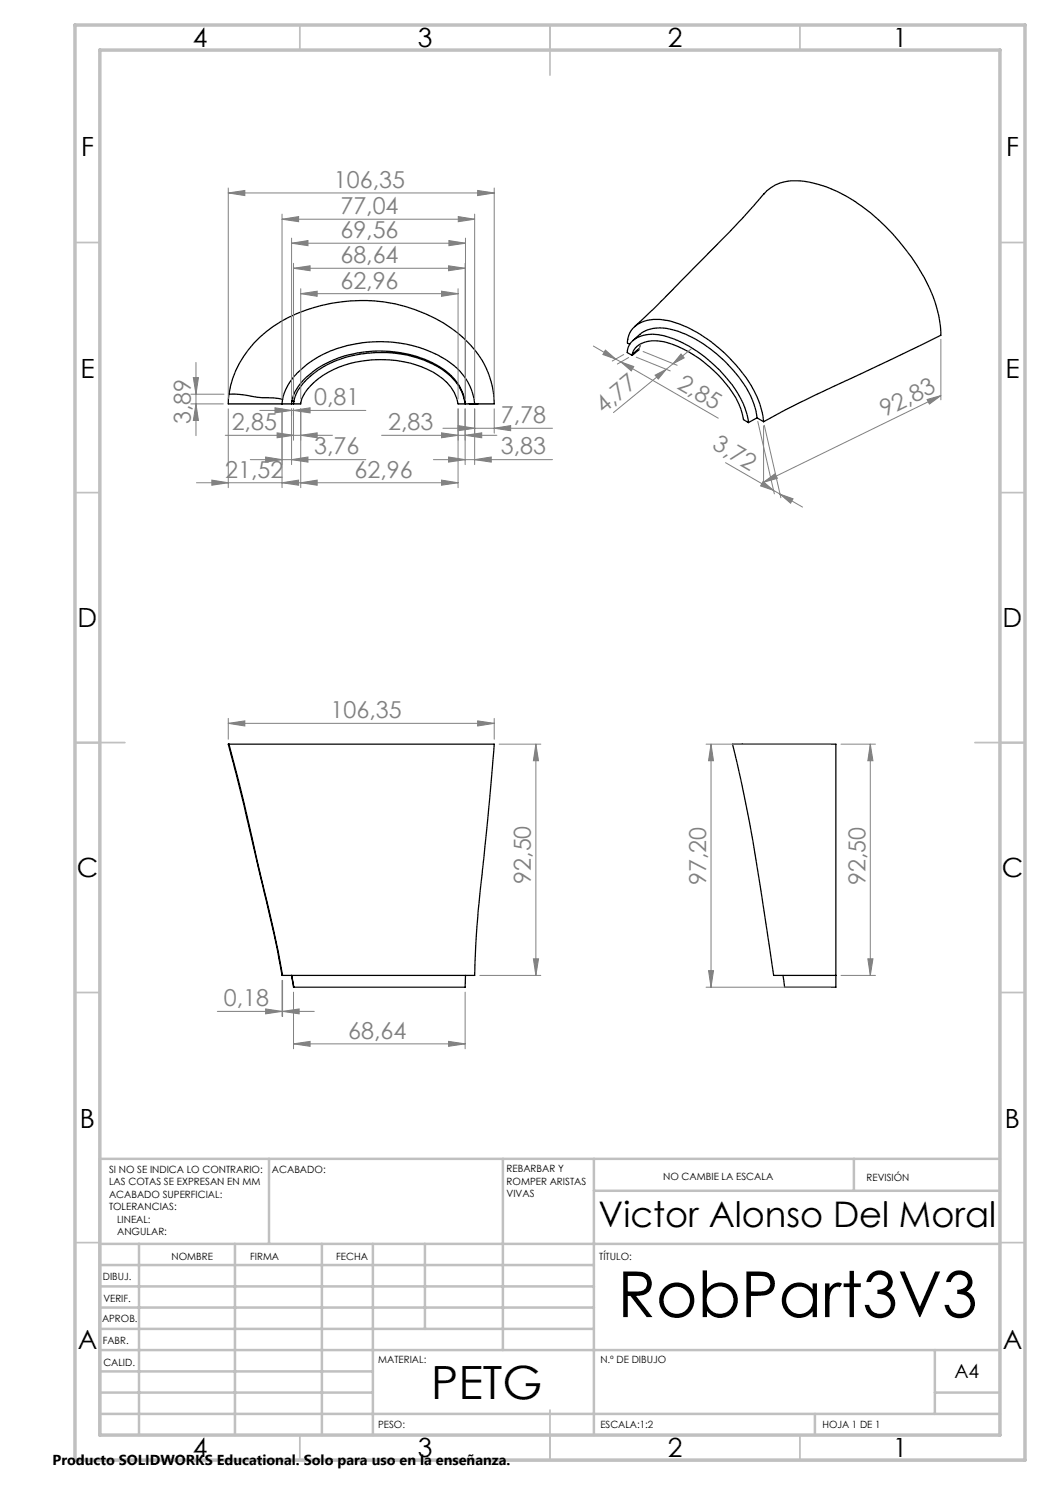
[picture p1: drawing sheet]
<svg xmlns="http://www.w3.org/2000/svg" width="210mm" height="297mm" viewBox="0 0 210 297" stroke-linecap="round" stroke-linejoin="round" font-family="sans-serif">
<g fill="none" stroke="#000" stroke-width=".25">
<path d="M152.8 38.8l-.3 .3a258.5 258.5 0 0 1-16.3 17.1l-5.4 5.5-3.9 3.6M152.8 38.8a8.6 8.6 0 0 1 7.4-2.6 27.9 27.9 0 0 1 14 6.4 42.1 42.1 0 0 1 12.9 18.1l.6 2.4 .4 2 .1 2-28.2 13.4-7.3 3.8M45.8 78.8l-.2 2h10.8M45.8 78.8a20.9 20.9 0 0 1 10.3-14.5 32.2 32.2 0 0 1 35.9 2.7 17.9 17.9 0 0 1 6.8 13.8h-3.9M45.8 78.8l2 .1a39.7 39.7 0 0 0 7.9 .8l.8 .2M56.5 79.9a12.3 12.3 0 0 1 5.6-7.5l1.6-1a26.2 26.2 0 0 1 25.4 .5 11.9 11.9 0 0 1 5.8 8.9M56.5 79.9l-.1 .9M125.9 68.9l-.4-.3a5.1 5.1 0 0 1 5.5-4.7 14.4 14.4 0 0 1 7.4 2.1 30.3 30.3 0 0 1 13.3 14l.7 2.4 .3 1.9M126.4 71.1l-1-.6a4.1 4.1 0 0 1 4.1-3.6 12.1 12.1 0 0 1 6.1 1.2 28.2 28.2 0 0 1 12.5 11.6l1.1 2.6 .5 2.2M126.5 70.9a3.4 3.4 0 0 1 3.1-2.6 11 11 0 0 1 7 1.5 25.8 25.8 0 0 1 11.1 10.9l.5 1.1 .5 2.1 1 .6M126.5 70.9l-.1 .2M126.6 68.1a7.3 7.3 0 0 1 8.5-2 27.2 27.2 0 0 1 15.4 14l.7 2.1 .2 1.4"/>
<path d="M127.8 70l-1.4 1.1M127.8 69.7l-1.3 1.2M56.4 80.8h3.7a6.5 6.5 0 0 1 2.7-4.3 20.3 20.3 0 0 1 14.9-4.5 18.4 18.4 0 0 1 11.7 4.5 8 8 0 0 1 2.2 4.3h1.4M58.3 80.2a10.5 10.5 0 0 1 4.5-6 23.9 23.9 0 0 1 26-.3 9.7 9.7 0 0 1 4.3 6.9M58.3 80.2l.5 .1M58.3 80.2v.6M58.8 80.3a11 11 0 0 1 5.4-6.6 21.4 21.4 0 0 1 9.4-3.1 23.8 23.8 0 0 1 14.8 3.3 9.9 9.9 0 0 1 4.6 6.9M58.8 80.3l-.1 .5M93 80.8h.1M93.1 80.8h1.8M93.8 80.8h1.8M151.4 83.6l-1.7 .9"/>
<path d="M151.4 83.6l1.3 .7M45.8 148.8h53l-.9 11.4-1.6 15.6a192.3 192.3 0 0 0-1.4 19.3h-38.4M45.8 148.8l3 11.7 3.7 16.1a253.2 253.2 0 0 1 4 18.5M45.8 148.8h-.2l3.2 12.2 1.5 6.8a603.3 603.3 0 0 1 6.1 27.3h.1M146.5 148.8h20.7v46.3h-12.5a530.1 530.1 0 0 0-7.3-42.6zM148.4 148.8h.1M58.3 195.1l.5 2.3zM93.1 195.1l-.1 2.3h-34.2M156.6 195.1l.3 2.3h10.3v-2.3"/>
</g>
<path d="M128.2 68.8l-.4 1.2 .3-1.1" fill="none" stroke="#0080c0" stroke-width=".2"/>
<g fill="none" stroke="#808080" stroke-width=".2">
<path d="M45.6 38.6l3.4-.5v1zM45.6 37.6v42.2M45.6 38.6h53.2M95.5 38.1l3.3 .5-3.3 .5zM98.8 37.6v42.2M56.4 43.8l3.3-.5v1zM56.4 42.8v37M56.4 43.8h38.5M58.3 48.6l3.3-.5v1zM58.3 47.6v32.2M58.3 48.6h34.8M58.7 53.7l3.3-.5v.9z"/>
<path d="M58.7 52.7v27.1M58.7 53.7h34.3M60.1 58.7l3.3-.5v1.1zM60.1 57.7v22.1M60.1 58.7h31.5M88.3 58.2l3.3 .5-3.3 .6zM89.7 53.2l3.3 .5-3.3 .4zM89.8 48.1l3.3 .5-3.3 .5zM91.6 57.7v22.1M91.7 43.3l3.2 .5-3.2 .5zM93 52.7v27.1M93.1 47.6v32.2"/>
<path d="M94.9 42.8v37M38.2 78.8h6.6M38.7 75.5h1l-.5 3.3zM39.2 72.5v14.6M118.7 69.2l4.5 2.6M121.1 70l2.1 1.8-2.6-.9zM123.2 71.8l1 .6M124.2 72.4l2.6 .9-.5 .9zM124.2 72.4l19.5 11.2M124.7 70.9l-2.3 1.3M125.7 71.5l-2.2 1.3M127.2 71.4l6.9 2.8"/>
<path d="M128.6 70.3l6.8 2.8M131 75l2.2-1.1-1.5 1.9zM136.2 70.8l.6 .8-2.2 1.1zM138.3 69.7l-15.6 12.8M185.4 79.9l2.8-.8-2.3 1.7zM188.2 67.9v12.1M188.2 79.1l-35.5 17.3M38.2 80.8h6.5M39.2 80.8l.5 3.3h-1zM39.3 96.6h52.3M42.4 96l3.2 .6-3.2 .4zM45 87.1h21.5"/>
<path d="M45.6 81.8v15.7M50.1 91.9h23.1M52 82.1h21.2M53.1 91.4l3.3 .5-3.3 .5zM55 81.6l3.3 .5-3.3 .5zM55.4 86.6l3.3 .5-3.3 .5zM56.4 96.6l3.3-.6v1zM56.4 81.8v15.7M58.3 91.9l3.3-.5v1zM58.3 81.8v11.1M58.7 82.1l3.3-.5v1zM58.7 81.8v6.2"/>
<path d="M60.1 96.6l3.3-.6v1zM60.1 87.1l3.3-.5v1zM60.1 81.8v15.7M76.3 87.1h23.1M86.7 91.9h23.8M88.3 86.6l3.3 .5-3.3 .5zM88.3 96l3.3 .6-3.3 .4zM88.6 85.7h21.9M89.7 91.4l3.3 .5-3.3 .5zM91.6 81.8v15.7M91.7 85.1l3.2 .6-3.2 .4zM93 87.1l3.3-.5v1z"/>
<path d="M93 81.8v11.1M94.9 91.9l3.3-.5v1zM94.9 81.8v11.1M98.8 85.7l3.3-.6v1zM98.8 81.8v4.8M145.1 92.5l10.9 6.3M151.6 84.3l3.3 14.5M152.6 96.3l2.1 1.8-2.6-.9zM152.7 96.4l2.3-1.6 .5 .9zM152.7 85.2v12.1M152.9 85.1l3.3 14.5M156 98.8l2.6 1-.5 .8z"/>
<path d="M156 98.8l4.5 2.6M45.6 144.7l3.4-.5v1zM45.6 143.7v4.1M45.6 144.7h53.2M95.5 144.2l3.3 .5-3.3 .5zM98.8 143.7v4.1M99.8 148.8h8.4M107.2 148.8l.5 3.3h-1zM107.2 148.8v46.3M141.2 148.8h25M142.2 148.8l.5 3.3h-1zM142.2 148.8v48.6"/>
<path d="M168.2 148.8h6.9M174.1 148.8l.5 3.3h-1zM174.1 148.8v46.3M56.4 196.1v7.2M56.5 196.1v7.2M58.7 198.4v11.4M93 198.4v11.4M96 195.1h12.2M106.7 191.8h1l-.5 3.3zM141.2 197.4h25M141.7 194.1h1l-.5 3.3zM168.2 195.1h6.9"/>
<path d="M173.6 191.8h1l-.5 3.3zM43.5 202.3h19.4M53.1 201.8l3.3 .5-3.3 .5zM56.5 202.3l3.3-.5v1zM58.7 208.8l3.3-.5v1zM58.7 208.8h34.3M89.7 208.3l3.3 .5-3.3 .5z"/>
</g>
<g fill="none" stroke="#c0c0c0" stroke-width=".35">
<path d="M60 5v5M110 5v10M160 5v5M15 48.5h5M200 48.5h5M15 98.5h5M200 98.5h5M15 148.5h10M195 148.5h10M15 198.5h5M200 198.5h5M15 248.5h5"/>
<path d="M200 248.5h5M60 287v5M110 282v10M160 287v5"/>
</g>
<g fill="none" stroke="#c0c0c0" stroke-width=".5">
<path d="M53.8 231.8v17M100.6 231.8v38.2M118.8 231.8v55.2M118.8 238.2h81.2M170.8 231.8v6.4M200 231.8h-180v55.2M20 248.8h180M20 257.3h98.8M20 253h98.8M27.8 248.8v38.2M47 248.8v38.2M64.4 248.8v38.2"/>
<path d="M74.6 248.8v38.2M85 248.8v17M20 265.8h98.8M20 261.5h98.8M20 278.5h54.6M20 274.3h54.6M20 270h180M187 278.5h13M187 270v12.8M20 282.8h180M163 282.8v4.2"/>
</g>
<path d="M15 5h190v287h-190zM20 10h180v277h-180z" fill="none" stroke="#c0c0c0" stroke-width=".7"/>
<g fill="#808080">
<path d="M42.4 96l3.2 .6-3.2 .4zM56.4 96.6l3.3-.6v1zM91.7 85.1l3.2 .6-3.2 .4zM98.8 85.7l3.3-.6v1zM45.6 38.6l3.4-.5v1zM95.5 38.1l3.3 .5-3.3 .5zM56.4 43.8l3.3-.5v1zM91.7 43.3l3.2 .5-3.2 .5z"/>
<path d="M45.6 144.7l3.4-.5v1zM95.5 144.2l3.3 .5-3.3 .5z"/>
<path d="M53.1 91.4l3.3 .5-3.3 .5zM58.3 91.9l3.3-.5v1z"/>
<path d="M58.7 208.8l3.3-.5v1zM89.7 208.3l3.3 .5-3.3 .5z"/>
<path d="M55 81.6l3.3 .5-3.3 .5zM58.7 82.1l3.3-.5v1z"/>
<path d="M89.7 91.4l3.3 .5-3.3 .5zM94.9 91.9l3.3-.5v1z"/>
<path d="M88.3 86.6l3.3 .5-3.3 .5zM93 87.1l3.3-.5v1z"/>
<path d="M152.7 96.4l2.3-1.6 .5 .9zM185.4 79.9l2.8-.8-2.3 1.7z"/>
<path d="M136.2 70.8l.6 .8-2.2 1.1zM131 75l2.2-1.1-1.5 1.9z"/>
<path d="M106.7 191.8h1l-.5 3.3zM107.2 148.8l.5 3.3h-1z"/>
<path d="M173.6 191.8h1l-.5 3.3zM174.1 148.8l.5 3.3h-1z"/>
<path d="M38.7 75.5h1l-.5 3.3zM39.2 80.8l.5 3.3h-1z"/>
<path d="M142.2 148.8l.5 3.3h-1zM141.7 194.1h1l-.5 3.3z"/>
<path d="M121.1 70l2.1 1.8-2.6-.9zM124.2 72.4l2.6 .9-.5 .9z"/>
<path d="M152.6 96.3l2.1 1.8-2.6-.9zM156 98.8l2.6 1-.5 .8z"/>
<path d="M60.1 96.6l3.3-.6v1zM88.3 96l3.3 .6-3.3 .4zM60.1 58.7l3.3-.5v1.1zM88.3 58.2l3.3 .5-3.3 .6z"/>
<path d="M58.7 53.7l3.3-.5v.9zM89.7 53.2l3.3 .5-3.3 .4z"/>
<path d="M58.3 48.6l3.3-.5v1zM89.8 48.1l3.3 .5-3.3 .5z"/>
<path d="M55.4 86.6l3.3 .5-3.3 .5zM60.1 87.1l3.3-.5v1z"/>
<path d="M53.1 201.8l3.3 .5-3.3 .5zM56.5 202.3l3.3-.5v1z"/>
</g>
<text font-size="12.7" x="123.5" y="263.4">RobPart3V3</text>
<text font-size="9.2" x="86.2" y="279.8">PETG</text>
<text font-size="7.1" x="119.7" y="245.3">Victor Alonso Del Moral</text>
<g font-size="5.3">
<text x="38.5" y="9.5">4</text>
<text x="83.5" y="9.5">3</text>
<text x="133.5" y="9.5">2</text>
<text x="178.5" y="9.5">1</text>
<text x="16.2" y="31.2">F</text>
<text x="201.2" y="31.2">F</text>
<text x="16.1" y="75.5">E</text>
<text x="201.1" y="75.5">E</text>
<text x="15.5" y="125.5">D</text>
<text x="200.5" y="125.5">D</text>
<text x="15.4" y="175.5">C</text>
<text x="200.4" y="175.5">C</text>
<text x="16" y="225.5">B</text>
<text x="201" y="225.5">B</text>
<text x="15.5" y="269.7">A</text>
<text x="200.5" y="269.7">A</text>
<text x="38.5" y="291.5">4</text>
<text x="83.5" y="291.5">3</text>
<text x="133.5" y="291.5">2</text>
<text x="178.5" y="291.5">1</text>
</g>
<g font-size="4.7" fill="#808080">
<text x="66.8" y="37.6">106,35</text>
<text x="68.1" y="42.8">77,04</text>
<text x="68.1" y="47.6">69,56</text>
<text x="68.1" y="52.6">68,64</text>
<text x="68.1" y="57.7">62,96</text>
<text x="135.2" y="77.6" transform="rotate(30 135.2 77.6)">2,85</text>
<text x="62.8" y="81">0,81</text>
<text x="120.7" y="82.8" transform="rotate(-39 120.7 82.8)">4,77</text>
<text x="177" y="83.5" transform="rotate(-26 177 83.5)">92,83</text>
<text x="38.2" y="84.9" transform="rotate(-90 38.2 84.9)">3,89</text>
<text x="46.3" y="86">2,85</text>
<text x="77.6" y="86">2,83</text>
<text x="100.2" y="84.6">7,78</text>
<text x="142.3" y="89.7" transform="rotate(30 142.3 89.7)">3,72</text>
<text x="45.1" y="95.5">21,52</text>
<text x="62.8" y="90.9">3,76</text>
<text x="70.9" y="95.5">62,96</text>
<text x="100.2" y="90.9">3,83</text>
<text x="66.1" y="143.7">106,35</text>
<text x="106.2" y="176.8" transform="rotate(-90 106.2 176.8)">92,50</text>
<text x="141.2" y="177" transform="rotate(-90 141.2 177)">97,20</text>
<text x="173.1" y="177" transform="rotate(-90 173.1 177)">92,50</text>
<text x="44.8" y="201.2">0,18</text>
<text x="69.6" y="207.7">68,64</text>
</g>
<text font-size="3.9" x="190.9" y="275.5">A4</text>
<text font-size="2.9" x="10.5" y="292.9">Producto SOLIDWORKS Educational. Solo para uso en la enseñanza.</text>
<g font-size="2">
<text x="21.8" y="234.6">SI NO SE INDICA LO CONTRARIO:</text>
<text x="21.8" y="237.1">LAS COTAS SE EXPRESAN EN MM</text>
<text x="21.8" y="239.6">ACABADO SUPERFICIAL:</text>
<text x="54.4" y="234.6">ACABADO:</text>
<text x="101.3" y="234.5">REBARBAR Y</text>
<text x="101.3" y="237">ROMPER ARISTAS</text>
<text x="101.3" y="239.5">VIVAS</text>
<text x="132.6" y="236">NO CAMBIE LA ESCALA</text>
<text x="173.3" y="236.2">REVISIÓN</text>
<text x="21.8" y="242.1">TOLERANCIAS:</text>
<text x="23.4" y="244.6">LINEAL:</text>
<text x="23.4" y="247.1">ANGULAR:</text>
<text x="34.3" y="252">NOMBRE</text>
<text x="50" y="251.9">FIRMA</text>
<text x="67.2" y="251.9">FECHA</text>
<text x="119.9" y="251.9">TÍTULO:</text>
<text x="20.6" y="256.1">DIBUJ.</text>
<text x="20.7" y="260.3">VERIF.</text>
<text x="20.4" y="264.4">APROB.</text>
<text x="20.5" y="268.8">FABR.</text>
<text x="20.7" y="273.1">CALID.</text>
<text x="75.6" y="272.5">MATERIAL:</text>
<text x="120.1" y="272.5">N.º DE DIBUJO</text>
<text x="75.6" y="285.5">PESO:</text>
<text x="120.1" y="285.6">ESCALA:1:2</text>
<text x="164.5" y="285.6">HOJA 1 DE 1</text>
</g>
</svg>
